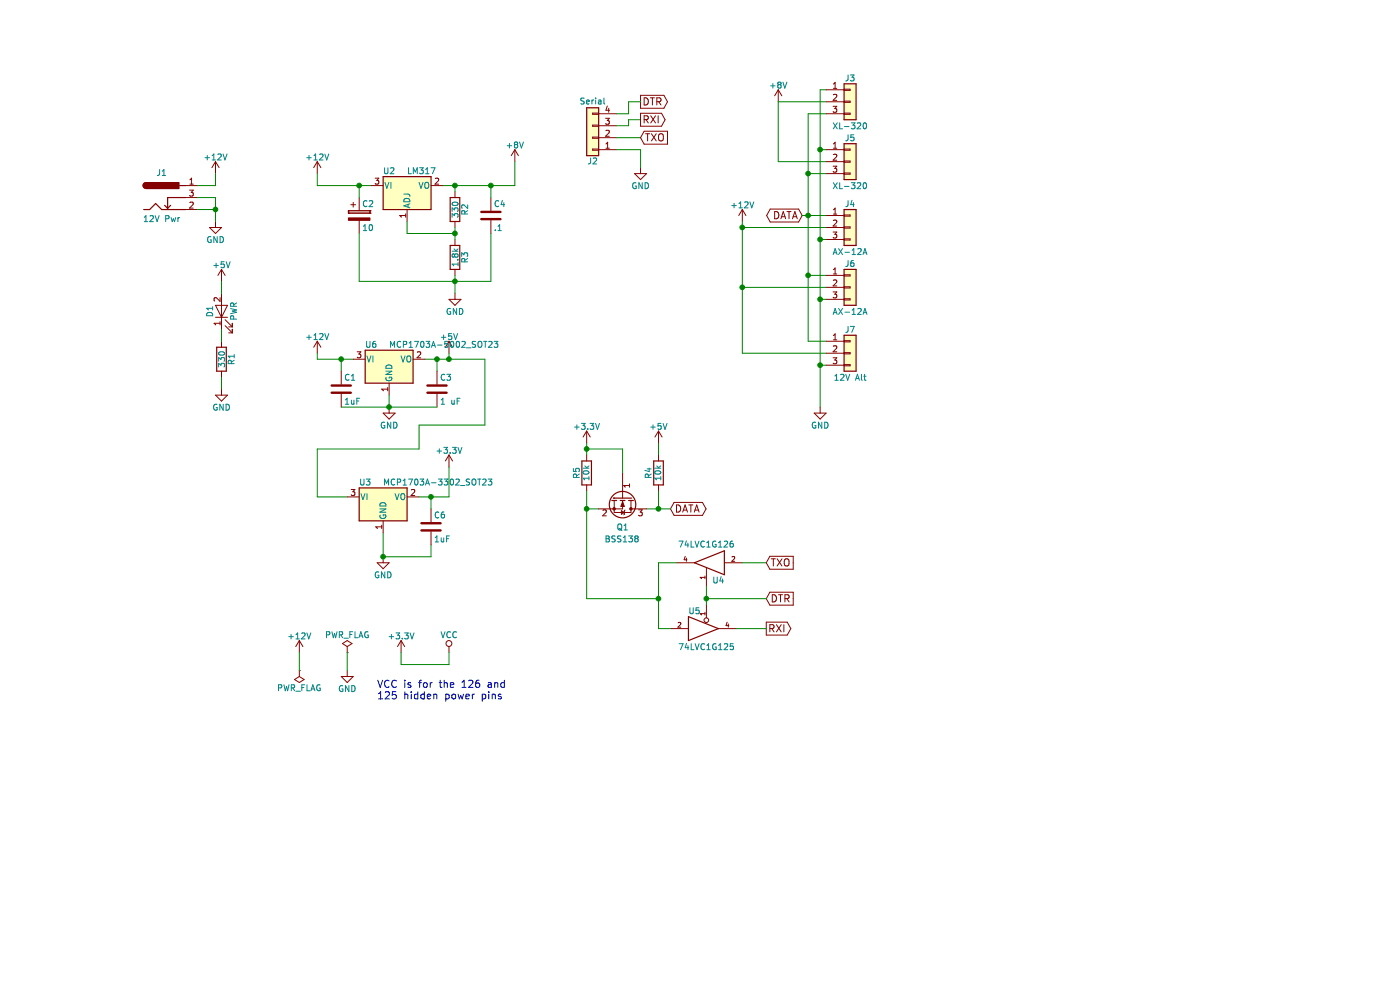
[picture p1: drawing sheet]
EESchema Schematic File Version 2
LIBS:power
LIBS:device
LIBS:transistors
LIBS:conn
LIBS:linear
LIBS:regul
LIBS:74xx
LIBS:cmos4000
LIBS:adc-dac
LIBS:memory
LIBS:xilinx
LIBS:microcontrollers
LIBS:dsp
LIBS:microchip
LIBS:analog_switches
LIBS:motorola
LIBS:texas
LIBS:intel
LIBS:audio
LIBS:interface
LIBS:digital-audio
LIBS:philips
LIBS:display
LIBS:cypress
LIBS:siliconi
LIBS:opto
LIBS:atmel
LIBS:contrib
LIBS:valves
LIBS:Logic_74xgxx
LIBS:serial-cache
EELAYER 25 0
EELAYER END
$Descr A4 11693 8268
encoding utf-8
Sheet 1 1
Title ""
Date ""
Rev ""
Comp ""
Comment1 ""
Comment2 ""
Comment3 ""
Comment4 ""
$EndDescr
$Comp
L Conn_01x04 J2
U 1 1
P 4950 1150
F 0 "J2" H 4950 1350 50  0000 C CNN
F 1 "Serial" H 4950 850 50  0000 C CNN
F 2 "Pin_Headers:Pin_Header_Straight_1x04_Pitch2.54mm" H 4950 1150 50  0001 C CNN
F 3 "" H 4950 1150 50  0001 C CNN
	1    4950 1150
	-1   0    0    1   
$EndComp
$Comp
L LM317_3PinPackage U2
U 1 1
P 3400 1550
F 0 "U2" H 3250 1675 50  0000 C CNN
F 1 "LM317" H 3400 1675 50  0000 L CNN
F 2 "TO_SOT_Packages_THT:TO-220-3_Horizontal" H 3400 1800 50  0001 C CIN
F 3 "" H 3400 1550 50  0001 C CNN
	1    3400 1550
	1    0    0    -1  
$EndComp
$Comp
L R R2
U 1 1
P 3800 1750
F 0 "R2" V 3880 1750 50  0000 C CNN
F 1 "330" V 3800 1750 50  0000 C CNN
F 2 "Resistors_SMD:R_1206_HandSoldering" V 3730 1750 50  0001 C CNN
F 3 "" H 3800 1750 50  0001 C CNN
	1    3800 1750
	1    0    0    -1  
$EndComp
$Comp
L R R3
U 1 1
P 3800 2150
F 0 "R3" V 3880 2150 50  0000 C CNN
F 1 "1.8k" V 3800 2150 50  0000 C CNN
F 2 "Resistors_SMD:R_1206_HandSoldering" V 3730 2150 50  0001 C CNN
F 3 "" H 3800 2150 50  0001 C CNN
	1    3800 2150
	1    0    0    -1  
$EndComp
$Comp
L Barrel_Jack J1
U 1 1
P 1350 1650
F 0 "J1" H 1350 1860 50  0000 C CNN
F 1 "12V Pwr" H 1350 1475 50  0000 C CNN
F 2 "Connectors:BARREL_JACK" H 1400 1610 50  0001 C CNN
F 3 "" H 1400 1610 50  0001 C CNN
	1    1350 1650
	1    0    0    -1  
$EndComp
$Comp
L CP C2
U 1 1
P 3000 1800
F 0 "C2" H 3025 1900 50  0000 L CNN
F 1 "10" H 3025 1700 50  0000 L CNN
F 2 "Capacitors_THT:CP_Radial_D6.3mm_P2.50mm" H 3038 1650 50  0001 C CNN
F 3 "" H 3000 1800 50  0001 C CNN
	1    3000 1800
	1    0    0    -1  
$EndComp
$Comp
L C C4
U 1 1
P 4100 1800
F 0 "C4" H 4125 1900 50  0000 L CNN
F 1 ".1" H 4125 1700 50  0000 L CNN
F 2 "Capacitors_SMD:C_1206_HandSoldering" H 4138 1650 50  0001 C CNN
F 3 "" H 4100 1800 50  0001 C CNN
	1    4100 1800
	1    0    0    -1  
$EndComp
$Comp
L GND #PWR01
U 1 1
P 1800 1850
F 0 "#PWR01" H 1800 1600 50  0001 C CNN
F 1 "GND" H 1800 1700 50  0000 C CNN
F 2 "" H 1800 1850 50  0001 C CNN
F 3 "" H 1800 1850 50  0001 C CNN
	1    1800 1850
	1    0    0    -1  
$EndComp
$Comp
L PWR_FLAG #FLG02
U 1 1
P 2900 5450
F 0 "#FLG02" H 2900 5525 50  0001 C CNN
F 1 "PWR_FLAG" H 2900 5600 50  0000 C CNN
F 2 "" H 2900 5450 50  0001 C CNN
F 3 "" H 2900 5450 50  0001 C CNN
	1    2900 5450
	1    0    0    -1  
$EndComp
$Comp
L GND #PWR03
U 1 1
P 2900 5600
F 0 "#PWR03" H 2900 5350 50  0001 C CNN
F 1 "GND" H 2900 5450 50  0000 C CNN
F 2 "" H 2900 5600 50  0001 C CNN
F 3 "" H 2900 5600 50  0001 C CNN
	1    2900 5600
	1    0    0    -1  
$EndComp
$Comp
L GND #PWR04
U 1 1
P 3800 2450
F 0 "#PWR04" H 3800 2200 50  0001 C CNN
F 1 "GND" H 3800 2300 50  0000 C CNN
F 2 "" H 3800 2450 50  0001 C CNN
F 3 "" H 3800 2450 50  0001 C CNN
	1    3800 2450
	1    0    0    -1  
$EndComp
$Comp
L +8V #PWR05
U 1 1
P 4300 1350
F 0 "#PWR05" H 4300 1200 50  0001 C CNN
F 1 "+8V" H 4300 1490 50  0000 C CNN
F 2 "" H 4300 1350 50  0001 C CNN
F 3 "" H 4300 1350 50  0001 C CNN
	1    4300 1350
	1    0    0    -1  
$EndComp
$Comp
L GND #PWR06
U 1 1
P 3250 3400
F 0 "#PWR06" H 3250 3150 50  0001 C CNN
F 1 "GND" H 3250 3250 50  0000 C CNN
F 2 "" H 3250 3400 50  0001 C CNN
F 3 "" H 3250 3400 50  0001 C CNN
	1    3250 3400
	1    0    0    -1  
$EndComp
$Comp
L C C3
U 1 1
P 3650 3250
F 0 "C3" H 3675 3350 50  0000 L CNN
F 1 "1 uF" H 3675 3150 50  0000 L CNN
F 2 "Capacitors_SMD:C_1206_HandSoldering" H 3688 3100 50  0001 C CNN
F 3 "" H 3650 3250 50  0001 C CNN
	1    3650 3250
	1    0    0    -1  
$EndComp
$Comp
L +5V #PWR07
U 1 1
P 3750 2950
F 0 "#PWR07" H 3750 2800 50  0001 C CNN
F 1 "+5V" H 3750 3090 50  0000 C CNN
F 2 "" H 3750 2950 50  0001 C CNN
F 3 "" H 3750 2950 50  0001 C CNN
	1    3750 2950
	1    0    0    -1  
$EndComp
$Comp
L C C1
U 1 1
P 2850 3250
F 0 "C1" H 2875 3350 50  0000 L CNN
F 1 "1uF" H 2875 3150 50  0000 L CNN
F 2 "Capacitors_SMD:C_1206_HandSoldering" H 2888 3100 50  0001 C CNN
F 3 "" H 2850 3250 50  0001 C CNN
	1    2850 3250
	1    0    0    -1  
$EndComp
$Comp
L Conn_01x03 J4
U 1 1
P 7100 1900
F 0 "J4" H 7100 2100 50  0000 C CNN
F 1 "AX-12A" H 7100 1700 50  0000 C CNN
F 2 "Connectors_Molex:Molex_SPOX-5267_22-03-5035_03x2.54mm_Straight" H 7100 1900 50  0001 C CNN
F 3 "" H 7100 1900 50  0001 C CNN
	1    7100 1900
	1    0    0    -1  
$EndComp
Text GLabel 5350 850  2    60   Output ~ 0
DTR
$Comp
L GND #PWR08
U 1 1
P 5350 1400
F 0 "#PWR08" H 5350 1150 50  0001 C CNN
F 1 "GND" H 5350 1250 50  0000 C CNN
F 2 "" H 5350 1400 50  0001 C CNN
F 3 "" H 5350 1400 50  0001 C CNN
	1    5350 1400
	1    0    0    -1  
$EndComp
$Comp
L GND #PWR09
U 1 1
P 6850 3400
F 0 "#PWR09" H 6850 3150 50  0001 C CNN
F 1 "GND" H 6850 3250 50  0000 C CNN
F 2 "" H 6850 3400 50  0001 C CNN
F 3 "" H 6850 3400 50  0001 C CNN
	1    6850 3400
	1    0    0    -1  
$EndComp
Text GLabel 6700 1800 0    60   BiDi ~ 0
DATA
$Comp
L +8V #PWR010
U 1 1
P 6500 850
F 0 "#PWR010" H 6500 700 50  0001 C CNN
F 1 "+8V" H 6500 990 50  0000 C CNN
F 2 "" H 6500 850 50  0001 C CNN
F 3 "" H 6500 850 50  0001 C CNN
	1    6500 850 
	1    0    0    -1  
$EndComp
$Comp
L PWR_FLAG #FLG011
U 1 1
P 2500 5600
F 0 "#FLG011" H 2500 5675 50  0001 C CNN
F 1 "PWR_FLAG" H 2500 5750 50  0000 C CNN
F 2 "" H 2500 5600 50  0001 C CNN
F 3 "" H 2500 5600 50  0001 C CNN
	1    2500 5600
	-1   0    0    1   
$EndComp
$Comp
L Conn_01x03 J3
U 1 1
P 7100 850
F 0 "J3" H 7100 1050 50  0000 C CNN
F 1 "XL-320" H 7100 650 50  0000 C CNN
F 2 "Connectors_Molex:Molex_MicroLatch-53253-0370_03x2.00mm_Straight" H 7100 850 50  0001 C CNN
F 3 "" H 7100 850 50  0001 C CNN
	1    7100 850 
	1    0    0    -1  
$EndComp
$Comp
L +12V #PWR012
U 1 1
P 1800 1450
F 0 "#PWR012" H 1800 1300 50  0001 C CNN
F 1 "+12V" H 1800 1590 50  0000 C CNN
F 2 "" H 1800 1450 50  0001 C CNN
F 3 "" H 1800 1450 50  0001 C CNN
	1    1800 1450
	1    0    0    -1  
$EndComp
$Comp
L +12V #PWR013
U 1 1
P 6200 1850
F 0 "#PWR013" H 6200 1700 50  0001 C CNN
F 1 "+12V" H 6200 1990 50  0000 C CNN
F 2 "" H 6200 1850 50  0001 C CNN
F 3 "" H 6200 1850 50  0001 C CNN
	1    6200 1850
	1    0    0    -1  
$EndComp
$Comp
L +12V #PWR014
U 1 1
P 2650 2950
F 0 "#PWR014" H 2650 2800 50  0001 C CNN
F 1 "+12V" H 2650 3090 50  0000 C CNN
F 2 "" H 2650 2950 50  0001 C CNN
F 3 "" H 2650 2950 50  0001 C CNN
	1    2650 2950
	1    0    0    -1  
$EndComp
$Comp
L +12V #PWR015
U 1 1
P 2650 1450
F 0 "#PWR015" H 2650 1300 50  0001 C CNN
F 1 "+12V" H 2650 1590 50  0000 C CNN
F 2 "" H 2650 1450 50  0001 C CNN
F 3 "" H 2650 1450 50  0001 C CNN
	1    2650 1450
	1    0    0    -1  
$EndComp
$Comp
L +12V #PWR016
U 1 1
P 2500 5450
F 0 "#PWR016" H 2500 5300 50  0001 C CNN
F 1 "+12V" H 2500 5590 50  0000 C CNN
F 2 "" H 2500 5450 50  0001 C CNN
F 3 "" H 2500 5450 50  0001 C CNN
	1    2500 5450
	1    0    0    -1  
$EndComp
$Comp
L GND #PWR017
U 1 1
P 1850 3250
F 0 "#PWR017" H 1850 3000 50  0001 C CNN
F 1 "GND" H 1850 3100 50  0000 C CNN
F 2 "" H 1850 3250 50  0001 C CNN
F 3 "" H 1850 3250 50  0001 C CNN
	1    1850 3250
	1    0    0    -1  
$EndComp
$Comp
L R R1
U 1 1
P 1850 3000
F 0 "R1" V 1930 3000 50  0000 C CNN
F 1 "330" V 1850 3000 50  0000 C CNN
F 2 "Resistors_SMD:R_1206_HandSoldering" V 1780 3000 50  0001 C CNN
F 3 "" H 1850 3000 50  0001 C CNN
	1    1850 3000
	1    0    0    -1  
$EndComp
$Comp
L LED D1
U 1 1
P 1850 2600
F 0 "D1" H 1850 2700 50  0000 C CNN
F 1 "PWR" H 1850 2500 50  0000 C CNN
F 2 "LEDs:LED_1206_HandSoldering" H 1850 2600 50  0001 C CNN
F 3 "" H 1850 2600 50  0001 C CNN
	1    1850 2600
	0    -1   -1   0   
$EndComp
$Comp
L +5V #PWR018
U 1 1
P 1850 2350
F 0 "#PWR018" H 1850 2200 50  0001 C CNN
F 1 "+5V" H 1850 2490 50  0000 C CNN
F 2 "" H 1850 2350 50  0001 C CNN
F 3 "" H 1850 2350 50  0001 C CNN
	1    1850 2350
	1    0    0    -1  
$EndComp
Wire Wire Line
	1800 1650 1800 1850
Wire Wire Line
	2900 5450 2900 5600
Wire Wire Line
	3700 1550 4300 1550
Wire Wire Line
	4300 1550 4300 1350
Wire Wire Line
	3800 1600 3800 1550
Connection ~ 3800 1550
Wire Wire Line
	3800 1900 3800 2000
Wire Wire Line
	3400 1850 3400 1950
Wire Wire Line
	3400 1950 3800 1950
Connection ~ 3800 1950
Wire Wire Line
	3000 1650 3000 1550
Wire Wire Line
	3800 2300 3800 2450
Wire Wire Line
	3000 1950 3000 2350
Wire Wire Line
	3000 2350 4100 2350
Connection ~ 3800 2350
Wire Wire Line
	4100 1650 4100 1550
Connection ~ 4100 1550
Wire Wire Line
	4100 2350 4100 1950
Wire Wire Line
	3250 3300 3250 3400
Wire Wire Line
	3550 3000 4050 3000
Wire Wire Line
	3750 3000 3750 2950
Wire Wire Line
	3650 3100 3650 3000
Connection ~ 3650 3000
Wire Wire Line
	2850 3400 3650 3400
Wire Wire Line
	2650 3000 2950 3000
Wire Wire Line
	2850 3100 2850 3000
Connection ~ 2850 3000
Connection ~ 3250 3400
Wire Wire Line
	5150 1150 5350 1150
Wire Wire Line
	5150 1050 5250 1050
Wire Wire Line
	5250 1050 5250 1000
Wire Wire Line
	5250 1000 5350 1000
Wire Wire Line
	5150 950  5250 950 
Wire Wire Line
	5250 950  5250 850 
Wire Wire Line
	5250 850  5350 850 
Wire Wire Line
	6700 1800 6900 1800
Wire Wire Line
	6900 850  6500 850 
Connection ~ 6850 2000
Connection ~ 6750 1800
Wire Wire Line
	6900 1900 6200 1900
Wire Wire Line
	6200 1850 6200 2950
Wire Wire Line
	1650 1750 1800 1750
Wire Wire Line
	1650 1650 1800 1650
Connection ~ 1800 1750
Wire Wire Line
	1650 1550 1800 1550
Wire Wire Line
	1800 1550 1800 1450
Wire Wire Line
	2650 3000 2650 2950
Wire Wire Line
	2650 1550 3100 1550
Connection ~ 3000 1550
Wire Wire Line
	2650 1550 2650 1450
Wire Wire Line
	2500 5600 2500 5450
Wire Wire Line
	1850 2350 1850 2450
Wire Wire Line
	1850 2750 1850 2850
Wire Wire Line
	1850 3150 1850 3250
Wire Wire Line
	6900 750  6850 750 
Wire Wire Line
	6850 750  6850 3400
Wire Wire Line
	6900 950  6750 950 
Wire Wire Line
	6750 950  6750 2850
$Comp
L +3.3V #PWR019
U 1 1
P 3750 3900
F 0 "#PWR019" H 3750 3750 50  0001 C CNN
F 1 "+3.3V" H 3750 4040 50  0000 C CNN
F 2 "" H 3750 3900 50  0001 C CNN
F 3 "" H 3750 3900 50  0001 C CNN
	1    3750 3900
	1    0    0    -1  
$EndComp
Wire Wire Line
	5350 1250 5350 1400
$Comp
L +3.3V #PWR020
U 1 1
P 3350 5450
F 0 "#PWR020" H 3350 5300 50  0001 C CNN
F 1 "+3.3V" H 3350 5590 50  0000 C CNN
F 2 "" H 3350 5450 50  0001 C CNN
F 3 "" H 3350 5450 50  0001 C CNN
	1    3350 5450
	1    0    0    -1  
$EndComp
Text GLabel 5350 1000 2    60   Output ~ 0
RXI
Text GLabel 5350 1150 2    60   Input ~ 0
TXO
$Comp
L 74LVC1G126 U4
U 1 1
P 5900 4700
F 0 "U4" H 5800 4850 50  0000 C CNN
F 1 "74LVC1G126" H 5900 4550 50  0000 C CNN
F 2 "TO_SOT_Packages_SMD:SOT-23-5_HandSoldering" H 5900 4700 50  0001 C CNN
F 3 "" H 5900 4700 50  0001 C CNN
	1    5900 4700
	-1   0    0    1   
$EndComp
$Comp
L 74LVC1G125 U5
U 1 1
P 5900 5250
F 0 "U5" H 5800 5400 50  0000 C CNN
F 1 "74LVC1G125" H 5900 5100 50  0000 C CNN
F 2 "TO_SOT_Packages_SMD:SOT-23-5_HandSoldering" H 5900 5250 50  0001 C CNN
F 3 "" H 5900 5250 50  0001 C CNN
	1    5900 5250
	1    0    0    -1  
$EndComp
Text GLabel 5600 4250 2    60   BiDi ~ 0
DATA
Text GLabel 6400 5000 2    60   Input ~ 0
DTR
Text GLabel 6400 5250 2    60   Output ~ 0
RXI
Text GLabel 6400 4700 2    60   Input ~ 0
TXO
$Comp
L +3.3V #PWR021
U 1 1
P 4900 3700
F 0 "#PWR021" H 4900 3550 50  0001 C CNN
F 1 "+3.3V" H 4900 3840 50  0000 C CNN
F 2 "" H 4900 3700 50  0001 C CNN
F 3 "" H 4900 3700 50  0001 C CNN
	1    4900 3700
	-1   0    0    -1  
$EndComp
$Comp
L R R5
U 1 1
P 4900 3950
F 0 "R5" V 4980 3950 50  0000 C CNN
F 1 "10k" V 4900 3950 50  0000 C CNN
F 2 "Resistors_SMD:R_1206_HandSoldering" V 4830 3950 50  0001 C CNN
F 3 "" H 4900 3950 50  0001 C CNN
	1    4900 3950
	-1   0    0    -1  
$EndComp
$Comp
L +5V #PWR022
U 1 1
P 5500 3700
F 0 "#PWR022" H 5500 3550 50  0001 C CNN
F 1 "+5V" H 5500 3840 50  0000 C CNN
F 2 "" H 5500 3700 50  0001 C CNN
F 3 "" H 5500 3700 50  0001 C CNN
	1    5500 3700
	-1   0    0    -1  
$EndComp
$Comp
L R R4
U 1 1
P 5500 3950
F 0 "R4" V 5580 3950 50  0000 C CNN
F 1 "10k" V 5500 3950 50  0000 C CNN
F 2 "Resistors_SMD:R_1206_HandSoldering" V 5430 3950 50  0001 C CNN
F 3 "" H 5500 3950 50  0001 C CNN
	1    5500 3950
	-1   0    0    -1  
$EndComp
Wire Wire Line
	6400 5000 5900 5000
Wire Wire Line
	5900 4900 5900 5050
Connection ~ 5900 5000
Wire Wire Line
	6200 4700 6400 4700
Wire Wire Line
	6150 5250 6400 5250
$Comp
L Conn_01x03 J6
U 1 1
P 7100 2400
F 0 "J6" H 7100 2600 50  0000 C CNN
F 1 "AX-12A" H 7100 2200 50  0000 C CNN
F 2 "Connectors_Molex:Molex_SPOX-5267_22-03-5035_03x2.54mm_Straight" H 7100 2400 50  0001 C CNN
F 3 "" H 7100 2400 50  0001 C CNN
	1    7100 2400
	1    0    0    -1  
$EndComp
$Comp
L Conn_01x03 J5
U 1 1
P 7100 1350
F 0 "J5" H 7100 1550 50  0000 C CNN
F 1 "XL-320" H 7100 1150 50  0000 C CNN
F 2 "Connectors_Molex:Molex_MicroLatch-53253-0370_03x2.00mm_Straight" H 7100 1350 50  0001 C CNN
F 3 "" H 7100 1350 50  0001 C CNN
	1    7100 1350
	1    0    0    -1  
$EndComp
Wire Wire Line
	6900 1250 6850 1250
Connection ~ 6850 1250
Wire Wire Line
	6900 1350 6500 1350
Wire Wire Line
	6500 1350 6500 850 
Wire Wire Line
	6200 2400 6900 2400
Connection ~ 6200 1900
Wire Wire Line
	6850 2000 6900 2000
Wire Wire Line
	6900 2500 6850 2500
Connection ~ 6850 2500
Wire Wire Line
	6750 2300 6900 2300
Wire Wire Line
	6900 1450 6750 1450
Connection ~ 6750 1450
Wire Wire Line
	4900 3700 4900 3800
Wire Wire Line
	5500 3700 5500 3800
Wire Wire Line
	5200 3950 5200 3750
Wire Wire Line
	5200 3750 4900 3750
Connection ~ 4900 3750
Wire Wire Line
	4900 4100 4900 5000
Wire Wire Line
	4900 4250 5000 4250
Wire Wire Line
	5400 4250 5600 4250
Wire Wire Line
	5500 4100 5500 4250
Connection ~ 5500 4250
Wire Wire Line
	5650 4700 5500 4700
Wire Wire Line
	5500 4700 5500 5250
Wire Wire Line
	5500 5250 5600 5250
Wire Wire Line
	4900 5000 5500 5000
Connection ~ 5500 5000
Connection ~ 4900 4250
$Comp
L BSS138 Q1
U 1 1
P 5200 4150
F 0 "Q1" V 5450 4100 50  0000 L CNN
F 1 "BSS138" V 5550 4000 50  0000 L CNN
F 2 "TO_SOT_Packages_SMD:SOT-23_Handsoldering" H 5400 4075 50  0001 L CIN
F 3 "" H 5200 4150 50  0001 L CNN
	1    5200 4150
	0    1    1    0   
$EndComp
$Comp
L Conn_01x03 J7
U 1 1
P 7100 2950
F 0 "J7" H 7100 3150 50  0000 C CNN
F 1 "12V Alt" H 7100 2750 50  0000 C CNN
F 2 "Pin_Headers:Pin_Header_Straight_1x03_Pitch2.54mm" H 7100 2950 50  0001 C CNN
F 3 "" H 7100 2950 50  0001 C CNN
	1    7100 2950
	1    0    0    -1  
$EndComp
Wire Wire Line
	6200 2950 6900 2950
Connection ~ 6200 2400
Wire Wire Line
	6900 3050 6850 3050
Connection ~ 6850 3050
Wire Wire Line
	6750 2850 6900 2850
Connection ~ 6750 2300
$Comp
L MCP1703A-3302_SOT23 U3
U 1 1
P 3200 4150
F 0 "U3" H 3050 4275 50  0000 C CNN
F 1 "MCP1703A-3302_SOT23" H 3200 4275 50  0000 L CNN
F 2 "TO_SOT_Packages_SMD:SOT-23_Handsoldering" H 3200 4350 50  0001 C CNN
F 3 "" H 3200 4100 50  0001 C CNN
	1    3200 4150
	1    0    0    -1  
$EndComp
$Comp
L MCP1703A-5002_SOT23 U6
U 1 1
P 3250 3000
F 0 "U6" H 3100 3125 50  0000 C CNN
F 1 "MCP1703A-5002_SOT23" H 3250 3125 50  0000 L CNN
F 2 "TO_SOT_Packages_SMD:SOT-23_Handsoldering" H 3250 3200 50  0001 C CNN
F 3 "" H 3250 2950 50  0001 C CNN
	1    3250 3000
	1    0    0    -1  
$EndComp
$Comp
L C C6
U 1 1
P 3600 4400
F 0 "C6" H 3625 4500 50  0000 L CNN
F 1 "1uF" H 3625 4300 50  0000 L CNN
F 2 "Capacitors_SMD:C_1206_HandSoldering" H 3638 4250 50  0001 C CNN
F 3 "" H 3600 4400 50  0001 C CNN
	1    3600 4400
	1    0    0    -1  
$EndComp
$Comp
L GND #PWR023
U 1 1
P 3200 4650
F 0 "#PWR023" H 3200 4400 50  0001 C CNN
F 1 "GND" H 3200 4500 50  0000 C CNN
F 2 "" H 3200 4650 50  0001 C CNN
F 3 "" H 3200 4650 50  0001 C CNN
	1    3200 4650
	1    0    0    -1  
$EndComp
Wire Wire Line
	5350 1250 5150 1250
Wire Wire Line
	2650 3750 2650 4150
Wire Wire Line
	2650 4150 2900 4150
Wire Wire Line
	3200 4650 3600 4650
Wire Wire Line
	3200 4650 3200 4450
Wire Wire Line
	3600 4650 3600 4550
Connection ~ 3200 4650
Wire Wire Line
	3500 4150 3750 4150
Wire Wire Line
	3750 4150 3750 3900
Wire Wire Line
	3600 4250 3600 4150
Connection ~ 3600 4150
$Comp
L VCC #PWR024
U 1 1
P 3750 5450
F 0 "#PWR024" H 3750 5300 50  0001 C CNN
F 1 "VCC" H 3750 5600 50  0000 C CNN
F 2 "" H 3750 5450 50  0001 C CNN
F 3 "" H 3750 5450 50  0001 C CNN
	1    3750 5450
	1    0    0    -1  
$EndComp
Wire Wire Line
	3750 5450 3750 5550
Wire Wire Line
	3750 5550 3350 5550
Text Notes 3150 5850 0    60   ~ 0
VCC is for the 126 and \n125 hidden power pins
Wire Wire Line
	2650 3750 3500 3750
Wire Wire Line
	3500 3750 3500 3550
Wire Wire Line
	3500 3550 4050 3550
Wire Wire Line
	4050 3550 4050 3000
Connection ~ 3750 3000
Wire Wire Line
	3350 5550 3350 5450
$EndSCHEMATC
